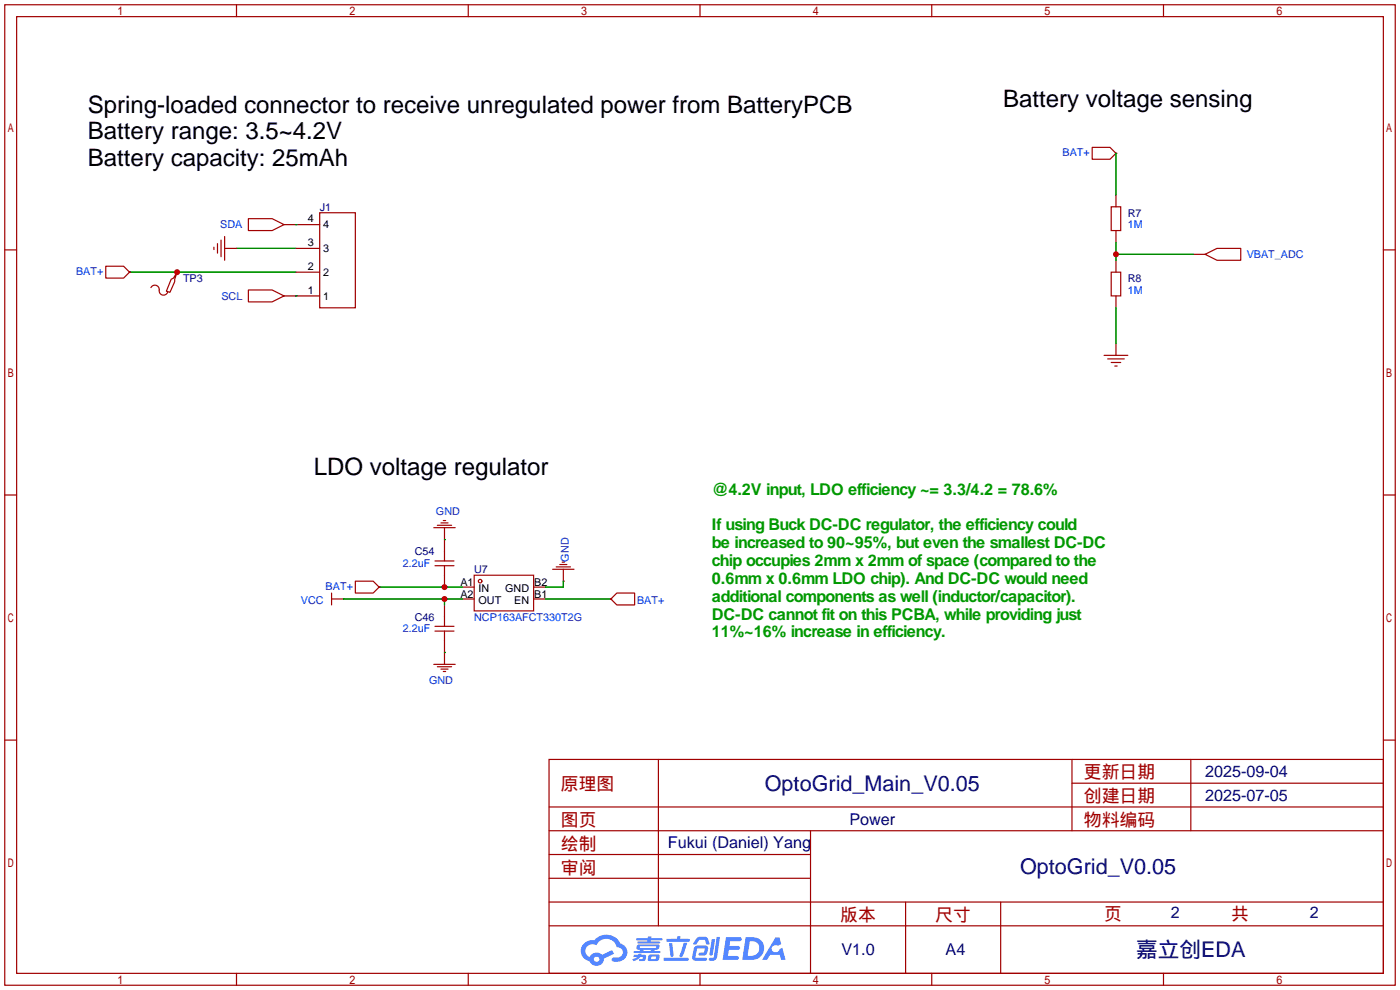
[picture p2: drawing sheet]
<svg xmlns="http://www.w3.org/2000/svg" width="299mm" height="212mm" viewBox="0 0 299 212" stroke-linecap="round" stroke-linejoin="round" font-family="sans-serif">
<g fill="none" stroke="#a10000" stroke-width=".25">
<path d="M1 1h297.2v209.6h-297.2zM3.6 3.6h292.1v204.4h-292.1zM50.5 1v2.6M100.1 1v2.6M149.6 1v2.6M199.1 1v2.6M248.7 1v2.6M1 53.4h2.6M295.7 53.4h2.5M1 105.8h2.6M295.7 105.8h2.5M1 158.2h2.6"/>
<path d="M295.7 158.2h2.5M117.3 162.3h178.4v45.7h-178.4zM117.3 177.5h178.4M117.3 172.5h178.4M140.7 162.3v35.6M173.2 177.5v30.5M229.1 162.3v15.2M229.1 167.4h66.6M254.5 162.3v15.2M117.3 182.6h55.9M117.3 197.9h178.4M117.3 192.8h178.4"/>
<path d="M117.3 187.7h55.9M193.5 192.8v15.2M213.9 192.8v15.2M50.5 208v2.6M100.1 208v2.6M149.6 208v2.6M199.1 208v2.6M248.7 208v2.6"/>
</g>
<g fill="#5487ff">
<path d="M155.2 200.3h2.6a.48 .48 0 0 1 .7 .4 .48 .48 0 0 1-.6 .4h-1.8l-.2 1.1h1.9a.43 .43 0 0 1 .4 .4 .43 .43 0 0 1-.5 .4h-1.9l-.2 1.3h1.7a.45 .45 0 0 1 .5 .2 .45 .45 0 0 1-.1 .6h-3.3z"/>
<path d="M165.7 200.3h.9l.4 1.5-.8 .3a.84 .84 0 0 0-1.2 .3 .84 .84 0 0 0 .4 1.1 .84 .84 0 0 0 1.1-.4l.1-.2 .6-.3 .7 2.5h-1l-.2-1h-2.1l-.6 1h-1.1z"/>
<path d="M152.1 200.8h.7l-.5 3.1a.36 .36 0 0 1-.3 .3 .36 .36 0 0 1-.4-.3z"/>
<path d="M153.2 200.2h.7l-.6 4.3a1.13 1.13 0 0 1-1.8 .6l.2-.4h.7l.2-.2z"/>
<path d="M148.9 200.6l.6-.4h1a.77 .77 0 0 1 .9 .5l.3 1-.2 .2h-.5l-.3-.9-.2-.2-1 .1-.7 1-.6-.1-.1-.2z"/>
<path d="M148.4 202.4l.6-.3h1.7a.81 .81 0 0 1 .7 .5 .81 .81 0 0 1-.2 .8 .81 .81 0 0 1-.9 .8h-.7a.32 .32 0 0 1-.3-.3 .32 .32 0 0 1 .4-.3h.7l.2-.9-1.6 .1-.4 1.8 2.2 .1a.32 .32 0 0 1 .3 .4 .32 .32 0 0 1-.4 .2h-2.2l-.5-.3-.1-.5z"/>
<path d="M141.9 204.7h5a.33 .33 0 0 1 .3 .3 .33 .33 0 0 1-.3 .3h-4.9l-.2-.1z"/>
<path d="M146.1 201.5h.8l-.7 2a.98 .98 0 0 1-.7 1.1l-.3-.3z"/>
<path d="M143 201.6h.7l.3 2.5a.34 .34 0 0 1-.3 .4 .34 .34 0 0 1-.4-.3z"/>
<path d="M142.5 200.7h2.1l.3-.6h.6l-.1 .6h1.7a.32 .32 0 0 1 .4 .3 .32 .32 0 0 1-.4 .3h-4.5l-.2-.2z"/>
<path d="M135.5 204.1h.9l.1-.3h.6v.3h.8a.82 .82 0 0 1-.5 1.3h-.8v-.4l.7-.1 .1-.3a.68 .68 0 0 0-1 .4l-1.1 .4-.1-.4 .9-.5h-.7z"/>
<path d="M136 200.5h2.4l.1-.3h.7v.3h2.2l.2 .3-.2 .2h-2.3v.2h1.8l.2 .3-.2 .1h-4.5l-.1-.4h2l.1-.2h-2.3l-.1-.2z"/>
<path d="M159.4 200.3l-.8 4.9h1.7a2.5 2.5 0 0 0 3-2.5 2.5 2.5 0 0 0-3.1-2.4zM160.3 201.1a1.61 1.61 0 0 1 2 1.5 1.61 1.61 0 0 1-1.8 1.7h-.7z"/>
<path d="M136.2 202a.55 .55 0 0 0-.2 .8 .55 .55 0 0 0 .7 .2l.1 .3h-1.3v.3l5.4 .1 .3-.2-.2-.2h-1.2l.2-.3a.7 .7 0 0 0 .8-.3 .7 .7 0 0 0 0-.8l-4.2-.1zM136.8 202.3l3.3-.1 .1 .1-.2 .3h-3.2zM137.5 203h1.7l-.2 .3h-1.4z"/>
<path d="M138.6 204.2a1.05 1.05 0 0 0 0 1.2 2.91 2.91 0 0 0 2.2-.2 .98 .98 0 0 0 0-1.2h-1.6zM139.2 204.5l.9-.1 .1 .4-.2 .2-.8-.1z"/>
<path d="M124.9 201.6a2.23 2.23 0 0 0-.7 2.3 2.23 2.23 0 0 0 1.8 1.6 1.58 1.58 0 0 0 1.8 .9 1.58 1.58 0 0 0 1.3-1.5l2.2-1.1-.5-.7-2.1 1a1.65 1.65 0 0 0-2.7 .4 1.45 1.45 0 0 1-.8-1.9 1.45 1.45 0 0 1 2-.7l.3 .1a2.3 2.3 0 0 1 2.3-1.3 2.3 2.3 0 0 1 2 1.7 1.12 1.12 0 0 1 1.3 1 1.12 1.12 0 0 1-1.1 1.2h-.7a.45 .45 0 0 0-.6 .4 .45 .45 0 0 0 .5 .5 2.21 2.21 0 0 0 2.2-.5 2.21 2.21 0 0 0 .5-2.3 2.13 2.13 0 0 0-1.3-1.1 3.3 3.3 0 0 0-5.6-.7l-1.1 .1zM127 205a.57 .57 0 0 1 1.1 0 .57 .57 0 0 1-1.1 0z"/>
</g>
<g fill="none" stroke="#008700" stroke-width=".25">
<path d="M238.5 32.8v8.9M27.7 58.2h35.5M50.5 53.1h12.7M63.2 48h.1M238.5 51.8v3.8M238.5 54.4h16.5M63.2 63.2h.1M238.5 65.8v7.6M95 115.3h.1M73.4 128h25.4M81 125.5h17.8M95 139.4h.1"/>
<path d="M95 128v1.3M116.6 128h14M120.4 124.2v1.3h-3.8"/>
</g>
<g fill="none" stroke="#a10000" stroke-width=".25">
<path d="M233.4 31.5h3.8l1.3 1.3-1.3 1.2h-3.8zM22.6 56.9h3.8l1.3 1.3-1.3 1.2h-3.8zM37.8 58.2l-.5 1.5v.5l-1 2.3-.7-.3 1-2.5 .5-.3zM45.7 52.8v.5M46.5 52.1v2M47.2 51.3v3.6M48 50.5v5.1M53.1 46.7h5.1l2.5 1.3-2.5 1.3h-5.1zM68.3 45.5h7.6v20.3h-7.6zM237.5 44.2h2v5.1h-2zM237.5 58.2h2v5h-2zM257.6 54.4l2.5-1.3h5.1v2.5h-5.1z"/>
<path d="M32.3 61.5a.98 .98 0 0 1 1.2-.5 .98 .98 0 0 1 .5 1.3 .93 .93 0 0 0 .9 .8 .93 .93 0 0 0 .9-.6M53.1 62h5.1l2.5 1.2-2.5 1.3h-5.1zM236 75.9h5M236.7 76.7h3.6M237.5 77.5h2M238.3 78.2h.5M92.7 112.8h4.6M93 119.9h4M93.5 112.3h3M94.2 111.8h1.6M94.7 111.3h.5M95 112.8v2.5"/>
<path d="M95 117.9v2M70.9 128h2.5M70.9 126.7v2.6M75.9 124.2h3.9l1.2 1.3-1.2 1.2h-3.9zM93 134.9h4M93 133.9h4M93 120.9h4M95 120.9v2M95 131.8v2.1M95 134.9v2M95 139.4v2.6M101.3 122.9h12.7v7.7h-12.7z"/>
<path d="M118.1 121.7h4.6M118.9 121.2h3M119.6 120.6h1.6M120.1 120.1h.5M120.4 121.7v2.5M130.6 128l1.2-1.3h3.8v2.6h-3.8zM92.7 142h4.6M93.5 142.5h3M94.2 143h1.6M94.7 143.5h.5"/>
<circle cx="102.6" cy="124.2" r=".38"/>
</g>
<g fill="none" stroke="#870000" stroke-width=".25">
<path d="M238.5 32.8h.1M27.7 58.2h.1M37.8 58.2v.2M48 53.1h2.5M60.7 48h7.6M63.2 53.1h5.1M63.2 58.2h5.1M238.5 41.7v2.5M238.5 49.3v2.5M238.5 55.6v2.6M255 54.4h2.6M60.7 63.2h7.6"/>
<path d="M238.5 63.2v2.6M238.5 73.4v2.5M95 115.3h.1M95 115.3v2.6M73.4 128h.1M81 125.5h.1M95 139.4h.1M95 122.9v2.6M95 129.3v2.5M95 136.9v2.5M98.8 125.5h2.5M98.8 128h2.5"/>
<path d="M114 125.5h2.6M114 128h2.6M120.4 124.2h.1M130.6 128h.1"/>
</g>
<g fill="#c00">
<circle cx="37.8" cy="58.2" r=".63"/>
<circle cx="95" cy="125.5" r=".63"/>
<circle cx="95" cy="128" r=".63"/>
<circle cx="238.5" cy="54.4" r=".63"/>
</g>
<g font-size="5.1">
<text x="214.4" y="22.8">Battery voltage sensing</text>
<text x="18.8" y="24.1">Spring-loaded connector to receive unregulated power from BatteryPCB</text>
<text x="18.8" y="29.8">Battery range: 3.5~4.2V</text>
<text x="18.8" y="35.4">Battery capacity: 25mAh</text>
<text x="67.1" y="101.6">LDO voltage regulator</text>
</g>
<g font-size="4.6" fill="#000080">
<text x="163.5" y="169">OptoGrid_Main_V0.05</text>
<text x="218" y="186.8">OptoGrid_V0.05</text>
<text x="242.8" y="204.6">嘉立创EDA</text>
</g>
<g font-size="3.8" fill="#a00000">
<text x="231.6" y="166.4">更新日期</text>
<text x="119.9" y="168.9">原理图</text>
<text x="231.6" y="171.5">创建日期</text>
<text x="119.9" y="176.5">图页</text>
<text x="231.6" y="176.5">物料编码</text>
<text x="119.9" y="181.6">绘制</text>
<text x="119.9" y="186.7">审阅</text>
<text x="179.6" y="196.9">版本</text>
<text x="199.9" y="196.9">尺寸</text>
<text x="236" y="196.6">页</text>
<text x="263.1" y="196.6">共</text>
</g>
<g font-size="3.5" fill="#090">
<text x="152.1" y="105.7">@4.2V input, LDO efficiency ~= 3.3/4.2 = 78.6%</text>
<text x="152.1" y="113.4">If using Buck DC-DC regulator, the efficiency could</text>
<text x="152.1" y="117.2">be increased to 90~95%, but even the smallest DC-DC</text>
<text x="152.1" y="121">chip occupies 2mm x 2mm of space (compared to the</text>
<text x="152.1" y="124.8">0.6mm x 0.6mm LDO chip). And DC-DC would need</text>
<text x="152.1" y="128.6">additional components as well (inductor/capacitor).</text>
<text x="152.1" y="132.4">DC-DC cannot fit on this PCBA, while providing just</text>
<text x="152.1" y="136.2">11%~16% increase in efficiency.</text>
</g>
<g font-size="3.5" fill="#000080">
<text x="257.6" y="166.1">2025-09-04</text>
<text x="257.6" y="171.1">2025-07-05</text>
<text x="181.5" y="176.2">Power</text>
<text x="142.7" y="181.3">Fukui (Daniel) Yang</text>
<text x="250.2" y="196.3">2</text>
<text x="280" y="196.3">2</text>
<text x="179.8" y="204.2">V1.0</text>
<text x="202.1" y="204.2">A4</text>
</g>
<g font-size="2.3" fill="#00f">
<text x="227.1" y="33.4">BAT+</text>
<text x="47.1" y="48.8">SDA</text>
<text x="241" y="48.8">1M</text>
<text x="16.3" y="58.8">BAT+</text>
<text x="266.4" y="55.2">VBAT_ADC</text>
<text x="47.3" y="64.1">SCL</text>
<text x="241" y="62.8">1M</text>
<text x="93.2" y="110.2">GND</text>
<text x="86.1" y="121.2">2.2uF</text>
<text x="121.6" y="120" transform="rotate(-90 121.6 120)">GND</text>
<text x="64.3" y="129.2">VCC</text>
<text x="69.6" y="126.1">BAT+</text>
<text x="136.1" y="129">BAT+</text>
<text x="86.1" y="135.2">2.2uF</text>
<text x="101.3" y="132.6">NCP163AFCT330T2G</text>
<text x="91.7" y="146.2">GND</text>
</g>
<g font-size="2.3">
<text x="65.8" y="47.5">4</text>
<text x="65.8" y="52.6">3</text>
<text x="69.1" y="53.9">3</text>
<text x="69.1" y="48.8">4</text>
<text x="65.8" y="57.7">2</text>
<text x="69.1" y="59">2</text>
<text x="65.8" y="62.8">1</text>
<text x="69.1" y="64.1">1</text>
<text x="98.4" y="125.2">A1</text>
<text x="114.2" y="125.2">B2</text>
<text x="98.4" y="127.8">A2</text>
<text x="102.3" y="126.5">IN</text>
<text x="102.3" y="129.1">OUT</text>
<text x="108" y="126.5">GND</text>
<text x="109.9" y="129.1">EN</text>
<text x="114.2" y="127.8">B1</text>
</g>
<g font-size="2.3" fill="#000080">
<text x="68.3" y="45">J1</text>
<text x="241" y="46.3">R7</text>
<text x="39.1" y="60.2">TP3</text>
<text x="241" y="60.2">R8</text>
<text x="88.6" y="118.7">C54</text>
<text x="101.3" y="122.5">U7</text>
<text x="88.6" y="132.6">C46</text>
</g>
</svg>
